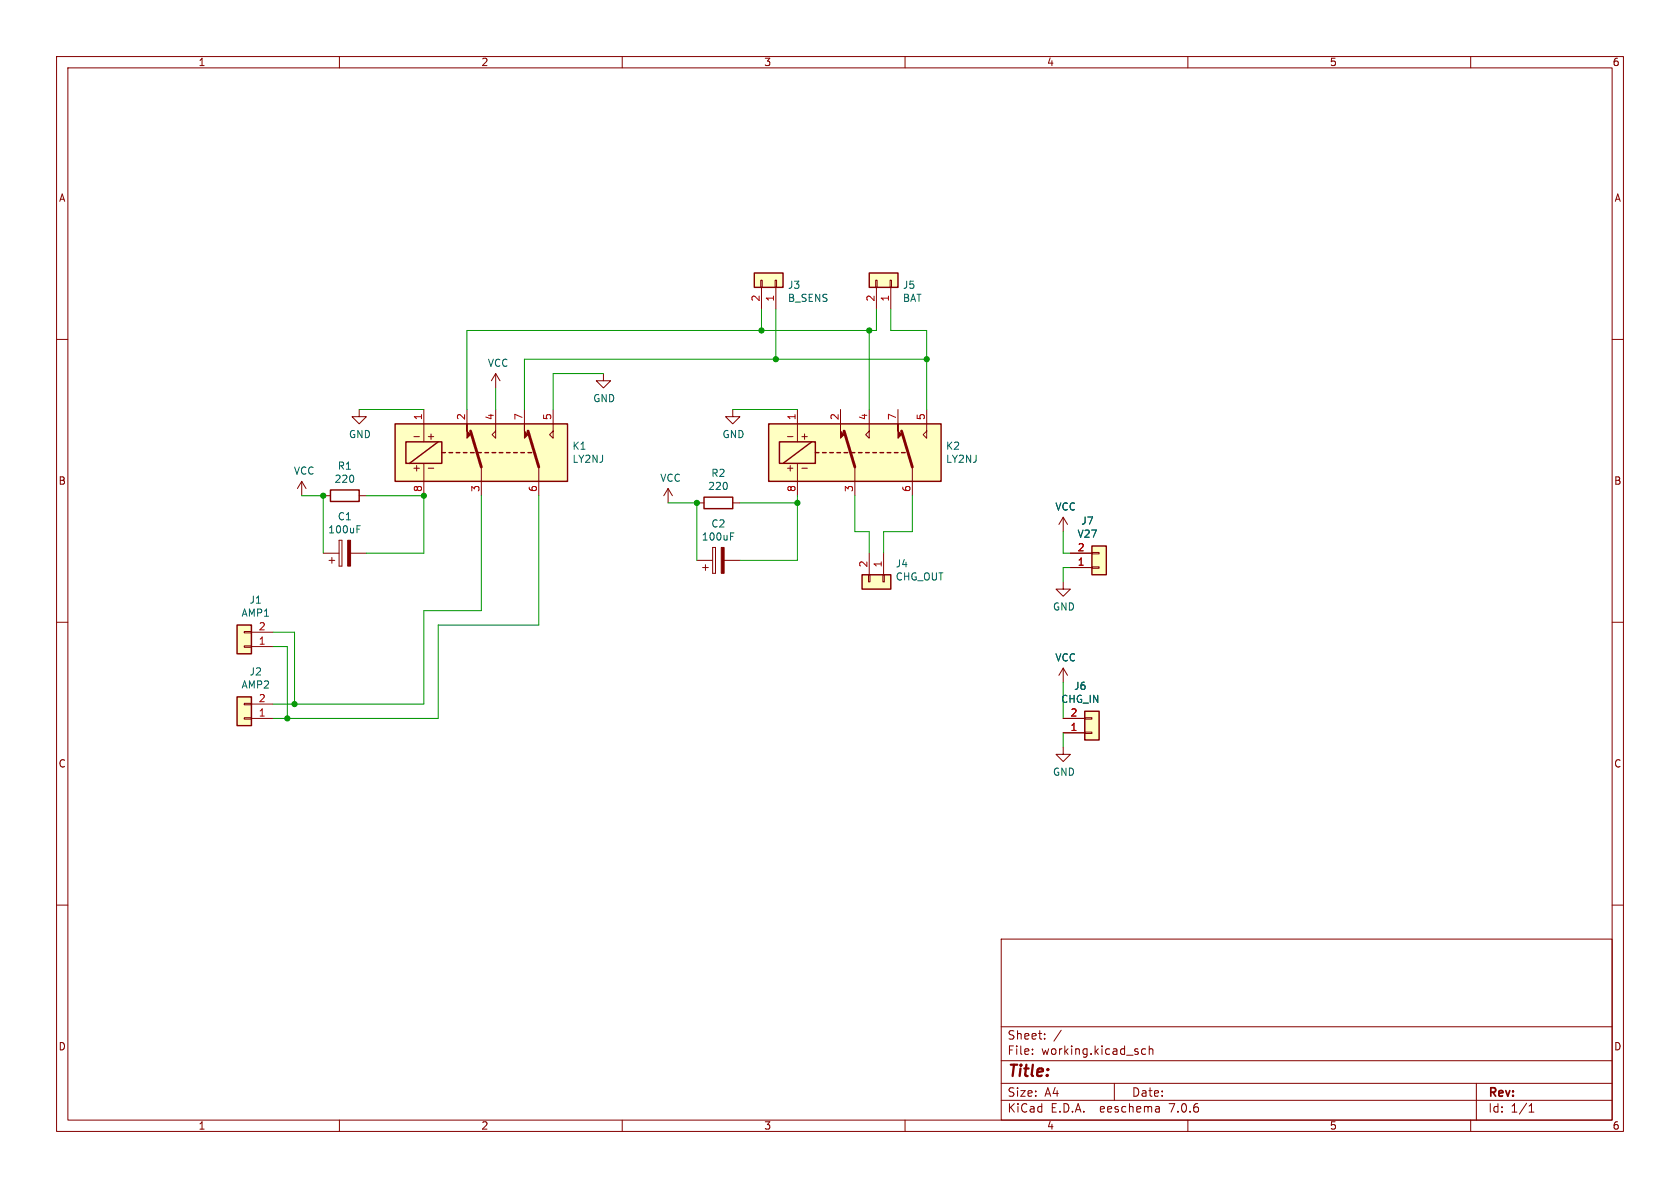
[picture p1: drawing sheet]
(kicad_sch (version 20230121) (generator eeschema)

 (paper "A4")

 (lib_symbols
  (symbol "Connector_Generic:Conn_01x02" (pin_names (offset 1.016) hide) (in_bom yes) (on_board yes)
   (property "Reference" "J" (at 0 2.54 0) (effects (font (size 1.27 1.27))))
   (property "Value" "Conn_01x02" (at 0 -5.08 0) (effects (font (size 1.27 1.27))))
   (property "Footprint" "" (at 0 0 0) (effects (font (size 1.27 1.27)) hide))
   (property "Datasheet" "~" (at 0 0 0) (effects (font (size 1.27 1.27)) hide))
   (symbol "Conn_01x02_1_1"
    (rectangle (start -1.27 -2.413) (end 0 -2.667) (stroke (width 0.1524) (type default)) (fill (type none)))
    (rectangle (start -1.27 0.127) (end 0 -0.127) (stroke (width 0.1524) (type default)) (fill (type none)))
    (rectangle (start -1.27 1.27) (end 1.27 -3.81) (stroke (width 0.254) (type default)) (fill (type background)))
    (pin passive line (at -5.08 0 0) (length 3.81) (name "Pin_1" (effects (font (size 1.27 1.27)))) (number "1" (effects (font (size 1.27 1.27)))))
    (pin passive line (at -5.08 -2.54 0) (length 3.81) (name "Pin_2" (effects (font (size 1.27 1.27)))) (number "2" (effects (font (size 1.27 1.27)))))))
  (symbol "Device:R" (pin_numbers hide) (pin_names (offset 0)) (in_bom yes) (on_board yes)
   (property "Reference" "R" (at 2.032 0 90) (effects (font (size 1.27 1.27))))
   (property "Value" "R" (at 0 0 90) (effects (font (size 1.27 1.27))))
   (property "Footprint" "" (at -1.778 0 90) (effects (font (size 1.27 1.27)) hide))
   (property "Datasheet" "~" (at 0 0 0) (effects (font (size 1.27 1.27)) hide))
   (symbol "R_0_1"
    (rectangle (start -1.016 -2.54) (end 1.016 2.54) (stroke (width 0.254) (type default)) (fill (type none))))
   (symbol "R_1_1"
    (pin passive line (at 0 3.81 270) (length 1.27) (name "~" (effects (font (size 1.27 1.27)))) (number "1" (effects (font (size 1.27 1.27)))))
    (pin passive line (at 0 -3.81 90) (length 1.27) (name "~" (effects (font (size 1.27 1.27)))) (number "2" (effects (font (size 1.27 1.27)))))))
  (symbol "Relay:IM45" (in_bom yes) (on_board yes)
   (property "Reference" "K" (at 16.51 3.81 0) (effects (font (size 1.27 1.27)) (justify left)))
   (property "Value" "IM45" (at 16.51 1.27 0) (effects (font (size 1.27 1.27)) (justify left)))
   (property "Footprint" "" (at 0 0 0) (effects (font (size 1.27 1.27)) hide))
   (property "Datasheet" "http://www.te.com/commerce/DocumentDelivery/DDEController?Action=srchrtrv&DocNm=108-98001&DocType=SS&DocLang=EN" (at 0 0 0) (effects (font (size 1.27 1.27)) hide))
   (symbol "IM45_0_0"
    (text "+ -" (at -10.16 -2.667 0) (effects (font (size 1.27 1.27))))
    (text "- +" (at -10.16 2.921 0) (effects (font (size 1.27 1.27)))))
   (symbol "IM45_0_1"
    (rectangle (start -15.24 5.08) (end 15.24 -5.08) (stroke (width 0.254) (type default)) (fill (type background)))
    (rectangle (start -13.335 1.905) (end -6.985 -1.905) (stroke (width 0.254) (type default)) (fill (type none)))
    (polyline (pts (xy -12.7 -1.905) (xy -7.62 1.905)) (stroke (width 0.254) (type default)) (fill (type none)))
    (polyline (pts (xy -10.16 -5.08) (xy -10.16 -1.905)) (stroke (width 0) (type default)) (fill (type none)))
    (polyline (pts (xy -10.16 5.08) (xy -10.16 1.905)) (stroke (width 0) (type default)) (fill (type none)))
    (polyline (pts (xy -6.985 0) (xy -6.35 0)) (stroke (width 0.254) (type default)) (fill (type none)))
    (polyline (pts (xy -5.715 0) (xy -5.08 0)) (stroke (width 0.254) (type default)) (fill (type none)))
    (polyline (pts (xy -4.445 0) (xy -3.81 0)) (stroke (width 0.254) (type default)) (fill (type none)))
    (polyline (pts (xy -3.175 0) (xy -2.54 0)) (stroke (width 0.254) (type default)) (fill (type none)))
    (polyline (pts (xy -1.905 0) (xy -1.27 0)) (stroke (width 0.254) (type default)) (fill (type none)))
    (polyline (pts (xy -0.635 0) (xy 0 0)) (stroke (width 0.254) (type default)) (fill (type none)))
    (polyline (pts (xy 0 -2.54) (xy -1.905 3.81)) (stroke (width 0.508) (type default)) (fill (type none)))
    (polyline (pts (xy 0 -2.54) (xy 0 -5.08)) (stroke (width 0) (type default)) (fill (type none)))
    (polyline (pts (xy 0.635 0) (xy 1.27 0)) (stroke (width 0.254) (type default)) (fill (type none)))
    (polyline (pts (xy 1.905 0) (xy 2.54 0)) (stroke (width 0.254) (type default)) (fill (type none)))
    (polyline (pts (xy 3.175 0) (xy 3.81 0)) (stroke (width 0.254) (type default)) (fill (type none)))
    (polyline (pts (xy 4.445 0) (xy 5.08 0)) (stroke (width 0.254) (type default)) (fill (type none)))
    (polyline (pts (xy 5.715 0) (xy 6.35 0)) (stroke (width 0.254) (type default)) (fill (type none)))
    (polyline (pts (xy 6.985 0) (xy 7.62 0)) (stroke (width 0.254) (type default)) (fill (type none)))
    (polyline (pts (xy 8.255 0) (xy 8.89 0)) (stroke (width 0.254) (type default)) (fill (type none)))
    (polyline (pts (xy 10.16 -2.54) (xy 8.255 3.81)) (stroke (width 0.508) (type default)) (fill (type none)))
    (polyline (pts (xy 10.16 -2.54) (xy 10.16 -5.08)) (stroke (width 0) (type default)) (fill (type none)))
    (polyline (pts (xy -2.54 5.08) (xy -2.54 2.54) (xy -1.905 3.175) (xy -2.54 3.81)) (stroke (width 0) (type default)) (fill (type outline)))
    (polyline (pts (xy 2.54 5.08) (xy 2.54 2.54) (xy 1.905 3.175) (xy 2.54 3.81)) (stroke (width 0) (type default)) (fill (type none)))
    (polyline (pts (xy 7.62 5.08) (xy 7.62 2.54) (xy 8.255 3.175) (xy 7.62 3.81)) (stroke (width 0) (type default)) (fill (type outline)))
    (polyline (pts (xy 12.7 5.08) (xy 12.7 2.54) (xy 12.065 3.175) (xy 12.7 3.81)) (stroke (width 0) (type default)) (fill (type none))))
   (symbol "IM45_1_1"
    (pin passive line (at -10.16 7.62 270) (length 2.54) (name "~" (effects (font (size 1.27 1.27)))) (number "1" (effects (font (size 1.27 1.27)))))
    (pin passive line (at -2.54 7.62 270) (length 2.54) (name "~" (effects (font (size 1.27 1.27)))) (number "2" (effects (font (size 1.27 1.27)))))
    (pin passive line (at 0 -7.62 90) (length 2.54) (name "~" (effects (font (size 1.27 1.27)))) (number "3" (effects (font (size 1.27 1.27)))))
    (pin passive line (at 2.54 7.62 270) (length 2.54) (name "~" (effects (font (size 1.27 1.27)))) (number "4" (effects (font (size 1.27 1.27)))))
    (pin passive line (at 12.7 7.62 270) (length 2.54) (name "~" (effects (font (size 1.27 1.27)))) (number "5" (effects (font (size 1.27 1.27)))))
    (pin passive line (at 10.16 -7.62 90) (length 2.54) (name "~" (effects (font (size 1.27 1.27)))) (number "6" (effects (font (size 1.27 1.27)))))
    (pin passive line (at 7.62 7.62 270) (length 2.54) (name "~" (effects (font (size 1.27 1.27)))) (number "7" (effects (font (size 1.27 1.27)))))
    (pin passive line (at -10.16 -7.62 90) (length 2.54) (name "~" (effects (font (size 1.27 1.27)))) (number "8" (effects (font (size 1.27 1.27)))))))
  (symbol "RelayBoard-rescue:CP-Device" (pin_numbers hide) (pin_names (offset 0.254)) (in_bom yes) (on_board yes)
   (property "Reference" "C" (at 0.635 2.54 0) (effects (font (size 1.27 1.27)) (justify left)))
   (property "Value" "Device:CP" (at 0.635 -2.54 0) (effects (font (size 1.27 1.27)) (justify left)))
   (property "Footprint" "" (at 0.9652 -3.81 0) (effects (font (size 1.27 1.27)) hide))
   (property "Datasheet" "" (at 0 0 0) (effects (font (size 1.27 1.27)) hide))
   (symbol "CP-Device_0_1"
    (rectangle (start -2.286 0.508) (end -2.286 1.016) (stroke (width 0) (type solid)) (fill (type none)))
    (rectangle (start -2.286 0.508) (end 2.286 0.508) (stroke (width 0) (type solid)) (fill (type none)))
    (polyline (pts (xy -1.778 2.286) (xy -0.762 2.286)) (stroke (width 0) (type solid)) (fill (type none)))
    (polyline (pts (xy -1.27 2.794) (xy -1.27 1.778)) (stroke (width 0) (type solid)) (fill (type none)))
    (rectangle (start 2.286 -0.508) (end -2.286 -1.016) (stroke (width 0) (type solid)) (fill (type outline)))
    (rectangle (start 2.286 1.016) (end -2.286 1.016) (stroke (width 0) (type solid)) (fill (type none)))
    (rectangle (start 2.286 1.016) (end 2.286 0.508) (stroke (width 0) (type solid)) (fill (type none))))
   (symbol "CP-Device_1_1"
    (pin passive line (at 0 3.81 270) (length 2.794) (name "~" (effects (font (size 1.27 1.27)))) (number "1" (effects (font (size 1.27 1.27)))))
    (pin passive line (at 0 -3.81 90) (length 2.794) (name "~" (effects (font (size 1.27 1.27)))) (number "2" (effects (font (size 1.27 1.27)))))))
  (symbol "power:GND" (power) (pin_names (offset 0)) (in_bom yes) (on_board yes)
   (property "Reference" "#PWR" (at 0 -6.35 0) (effects (font (size 1.27 1.27)) hide))
   (property "Value" "GND" (at 0 -3.81 0) (effects (font (size 1.27 1.27))))
   (property "Footprint" "" (at 0 0 0) (effects (font (size 1.27 1.27)) hide))
   (property "Datasheet" "" (at 0 0 0) (effects (font (size 1.27 1.27)) hide))
   (symbol "GND_0_1"
    (polyline (pts (xy 0 0) (xy 0 -1.27) (xy 1.27 -1.27) (xy 0 -2.54) (xy -1.27 -1.27) (xy 0 -1.27)) (stroke (width 0) (type default)) (fill (type none))))
   (symbol "GND_1_1"
    (pin power_in line (at 0 0 270) (length 0) hide (name "GND" (effects (font (size 1.27 1.27)))) (number "1" (effects (font (size 1.27 1.27)))))))
  (symbol "power:VCC" (power) (pin_names (offset 0)) (in_bom yes) (on_board yes)
   (property "Reference" "#PWR" (at 0 -3.81 0) (effects (font (size 1.27 1.27)) hide))
   (property "Value" "VCC" (at 0 3.81 0) (effects (font (size 1.27 1.27))))
   (property "Footprint" "" (at 0 0 0) (effects (font (size 1.27 1.27)) hide))
   (property "Datasheet" "" (at 0 0 0) (effects (font (size 1.27 1.27)) hide))
   (symbol "VCC_0_1"
    (polyline (pts (xy -0.762 1.27) (xy 0 2.54)) (stroke (width 0) (type default)) (fill (type none)))
    (polyline (pts (xy 0 0) (xy 0 2.54)) (stroke (width 0) (type default)) (fill (type none)))
    (polyline (pts (xy 0 2.54) (xy 0.762 1.27)) (stroke (width 0) (type default)) (fill (type none))))
   (symbol "VCC_1_1"
    (pin power_in line (at 0 0 90) (length 0) hide (name "VCC" (effects (font (size 1.27 1.27)))) (number "1" (effects (font (size 1.27 1.27))))))))

 (junction (at 134.62 58.42) (diameter 0) (color 0 0 0 0))
 (junction (at 50.8 127) (diameter 0) (color 0 0 0 0))
 (junction (at 74.93 87.63) (diameter 0) (color 0 0 0 0))
 (junction (at 137.16 63.5) (diameter 0) (color 0 0 0 0))
 (junction (at 123.19 88.9) (diameter 0) (color 0 0 0 0))
 (junction (at 52.07 124.46) (diameter 0) (color 0 0 0 0))
 (junction (at 57.15 87.63) (diameter 0) (color 0 0 0 0))
 (junction (at 140.97 88.9) (diameter 0) (color 0 0 0 0))
 (junction (at 163.83 63.5) (diameter 0) (color 0 0 0 0))
 (junction (at 153.67 58.42) (diameter 0) (color 0 0 0 0))

 (wire (pts (xy 92.71 63.5) (xy 137.16 63.5)) (stroke (width 0) (type default)))
 (wire (pts (xy 151.13 93.98) (xy 153.67 93.98)) (stroke (width 0) (type default)))
 (wire (pts (xy 163.83 63.5) (xy 163.83 72.39)) (stroke (width 0) (type default)))
 (wire (pts (xy 163.83 58.42) (xy 163.83 63.5)) (stroke (width 0) (type default)))
 (wire (pts (xy 153.67 72.39) (xy 153.67 58.42)) (stroke (width 0) (type default)))
 (wire (pts (xy 130.81 88.9) (xy 140.97 88.9)) (stroke (width 0) (type default)))
 (wire (pts (xy 74.93 107.95) (xy 85.09 107.95)) (stroke (width 0) (type default)))
 (wire (pts (xy 157.48 58.42) (xy 163.83 58.42)) (stroke (width 0) (type default)))
 (wire (pts (xy 52.07 111.76) (xy 48.26 111.76)) (stroke (width 0) (type default)))
 (wire (pts (xy 118.11 88.9) (xy 123.19 88.9)) (stroke (width 0) (type default)))
 (wire (pts (xy 157.48 54.61) (xy 157.48 58.42)) (stroke (width 0) (type default)))
 (wire (pts (xy 92.71 72.39) (xy 92.71 63.5)) (stroke (width 0) (type default)))
 (wire (pts (xy 189.23 100.33) (xy 187.96 100.33)) (stroke (width 0) (type default)))
 (wire (pts (xy 151.13 87.63) (xy 151.13 93.98)) (stroke (width 0) (type default)))
 (wire (pts (xy 48.26 124.46) (xy 52.07 124.46)) (stroke (width 0) (type default)))
 (wire (pts (xy 50.8 127) (xy 48.26 127)) (stroke (width 0) (type default)))
 (wire (pts (xy 137.16 63.5) (xy 163.83 63.5)) (stroke (width 0) (type default)))
 (wire (pts (xy 161.29 93.98) (xy 161.29 87.63)) (stroke (width 0) (type default)))
 (wire (pts (xy 63.5 72.39) (xy 74.93 72.39)) (stroke (width 0) (type default)))
 (wire (pts (xy 77.47 127) (xy 50.8 127)) (stroke (width 0) (type default)))
 (wire (pts (xy 187.96 100.33) (xy 187.96 102.87)) (stroke (width 0) (type default)))
 (wire (pts (xy 137.16 54.61) (xy 137.16 63.5)) (stroke (width 0) (type default)))
 (wire (pts (xy 134.62 54.61) (xy 134.62 58.42)) (stroke (width 0) (type default)))
 (wire (pts (xy 95.25 87.63) (xy 95.25 110.49)) (stroke (width 0) (type default)))
 (wire (pts (xy 82.55 72.39) (xy 82.55 58.42)) (stroke (width 0) (type default)))
 (wire (pts (xy 187.96 120.65) (xy 187.96 127)) (stroke (width 0) (type default)))
 (wire (pts (xy 95.25 110.49) (xy 77.47 110.49)) (stroke (width 0) (type default)))
 (wire (pts (xy 154.94 58.42) (xy 154.94 54.61)) (stroke (width 0) (type default)))
 (wire (pts (xy 57.15 87.63) (xy 57.15 97.79)) (stroke (width 0) (type default)))
 (wire (pts (xy 153.67 93.98) (xy 153.67 97.79)) (stroke (width 0) (type default)))
 (wire (pts (xy 97.79 66.04) (xy 106.68 66.04)) (stroke (width 0) (type default)))
 (wire (pts (xy 97.79 72.39) (xy 97.79 66.04)) (stroke (width 0) (type default)))
 (wire (pts (xy 189.23 97.79) (xy 187.96 97.79)) (stroke (width 0) (type default)))
 (wire (pts (xy 52.07 124.46) (xy 74.93 124.46)) (stroke (width 0) (type default)))
 (wire (pts (xy 52.07 124.46) (xy 52.07 111.76)) (stroke (width 0) (type default)))
 (wire (pts (xy 140.97 88.9) (xy 140.97 87.63)) (stroke (width 0) (type default)))
 (wire (pts (xy 129.54 72.39) (xy 140.97 72.39)) (stroke (width 0) (type default)))
 (wire (pts (xy 187.96 97.79) (xy 187.96 93.98)) (stroke (width 0) (type default)))
 (wire (pts (xy 74.93 124.46) (xy 74.93 107.95)) (stroke (width 0) (type default)))
 (wire (pts (xy 130.81 99.06) (xy 140.97 99.06)) (stroke (width 0) (type default)))
 (wire (pts (xy 123.19 88.9) (xy 123.19 99.06)) (stroke (width 0) (type default)))
 (wire (pts (xy 187.96 129.54) (xy 187.96 132.08)) (stroke (width 0) (type default)))
 (wire (pts (xy 87.63 68.58) (xy 87.63 72.39)) (stroke (width 0) (type default)))
 (wire (pts (xy 64.77 97.79) (xy 74.93 97.79)) (stroke (width 0) (type default)))
 (wire (pts (xy 77.47 110.49) (xy 77.47 127)) (stroke (width 0) (type default)))
 (wire (pts (xy 48.26 114.3) (xy 50.8 114.3)) (stroke (width 0) (type default)))
 (wire (pts (xy 140.97 99.06) (xy 140.97 88.9)) (stroke (width 0) (type default)))
 (wire (pts (xy 53.34 87.63) (xy 57.15 87.63)) (stroke (width 0) (type default)))
 (wire (pts (xy 64.77 87.63) (xy 74.93 87.63)) (stroke (width 0) (type default)))
 (wire (pts (xy 82.55 58.42) (xy 134.62 58.42)) (stroke (width 0) (type default)))
 (wire (pts (xy 50.8 114.3) (xy 50.8 127)) (stroke (width 0) (type default)))
 (wire (pts (xy 134.62 58.42) (xy 153.67 58.42)) (stroke (width 0) (type default)))
 (wire (pts (xy 74.93 97.79) (xy 74.93 87.63)) (stroke (width 0) (type default)))
 (wire (pts (xy 153.67 58.42) (xy 154.94 58.42)) (stroke (width 0) (type default)))
 (wire (pts (xy 156.21 97.79) (xy 156.21 93.98)) (stroke (width 0) (type default)))
 (wire (pts (xy 85.09 107.95) (xy 85.09 87.63)) (stroke (width 0) (type default)))
 (wire (pts (xy 156.21 93.98) (xy 161.29 93.98)) (stroke (width 0) (type default)))

 (symbol (lib_id "Relay:IM45") (at 85.09 80.01 0) (unit 1) (in_bom yes) (on_board yes) (dnp no)
  (property "Reference" "K1" (at 101.092 78.8416 0) (effects (font (size 1.27 1.27)) (justify left)))
  (property "Value" "LY2NJ" (at 101.092 81.153 0) (effects (font (size 1.27 1.27)) (justify left)))
  (property "Footprint" "KiCadCustomLibs:Relay_LY2NJ" (at 80.01 80.01 0) (effects (font (size 1.27 1.27)) hide))
  (property "Datasheet" "http://www.te.com/commerce/DocumentDelivery/DDEController?Action=srchrtrv&DocNm=108-98001&DocType=SS&DocLang=EN" (at 80.01 80.01 0) (effects (font (size 1.27 1.27)) hide)) (pin "1") (pin "2") (pin "3") (pin "4") (pin "5") (pin "6") (pin "7") (pin "8"))

 (symbol (lib_id "Relay:IM45") (at 151.13 80.01 0) (unit 1) (in_bom yes) (on_board yes) (dnp no)
  (property "Reference" "K2" (at 167.132 78.8416 0) (effects (font (size 1.27 1.27)) (justify left)))
  (property "Value" "LY2NJ" (at 167.132 81.153 0) (effects (font (size 1.27 1.27)) (justify left)))
  (property "Footprint" "KiCadCustomLibs:Relay_LY2NJ" (at 146.05 80.01 0) (effects (font (size 1.27 1.27)) hide))
  (property "Datasheet" "http://www.te.com/commerce/DocumentDelivery/DDEController?Action=srchrtrv&DocNm=108-98001&DocType=SS&DocLang=EN" (at 146.05 80.01 0) (effects (font (size 1.27 1.27)) hide)) (pin "1") (pin "2") (pin "3") (pin "4") (pin "5") (pin "6") (pin "7") (pin "8"))

 (symbol (lib_id "Device:R") (at 60.96 87.63 270) (unit 1) (in_bom yes) (on_board yes) (dnp no)
  (property "Reference" "R1" (at 60.96 82.3722 90) (effects (font (size 1.27 1.27))))
  (property "Value" "220" (at 60.96 84.6836 90) (effects (font (size 1.27 1.27))))
  (property "Footprint" "Resistors_THT:R_Axial_DIN0414_L11.9mm_D4.5mm_P20.32mm_Horizontal" (at 60.96 85.852 90) (effects (font (size 1.27 1.27)) hide))
  (property "Datasheet" "~" (at 60.96 87.63 0) (effects (font (size 1.27 1.27)) hide)) (pin "1") (pin "2"))

 (symbol (lib_id "Device:R") (at 127 88.9 270) (unit 1) (in_bom yes) (on_board yes) (dnp no)
  (property "Reference" "R2" (at 127 83.6422 90) (effects (font (size 1.27 1.27))))
  (property "Value" "220" (at 127 85.9536 90) (effects (font (size 1.27 1.27))))
  (property "Footprint" "Resistors_THT:R_Axial_DIN0414_L11.9mm_D4.5mm_P20.32mm_Horizontal" (at 127 87.122 90) (effects (font (size 1.27 1.27)) hide))
  (property "Datasheet" "~" (at 127 88.9 0) (effects (font (size 1.27 1.27)) hide)) (pin "1") (pin "2"))

 (symbol (lib_id "RelayBoard-rescue:CP-Device") (at 60.96 97.79 90) (unit 1) (in_bom yes) (on_board yes) (dnp no)
  (property "Reference" "C1" (at 60.96 91.313 90) (effects (font (size 1.27 1.27))))
  (property "Value" "100uF" (at 60.96 93.6244 90) (effects (font (size 1.27 1.27))))
  (property "Footprint" "Capacitors_THT:CP_Radial_D8.0mm_P3.50mm" (at 64.77 96.8248 0) (effects (font (size 1.27 1.27)) hide))
  (property "Datasheet" "~" (at 60.96 97.79 0) (effects (font (size 1.27 1.27)) hide)) (pin "1") (pin "2"))

 (symbol (lib_id "RelayBoard-rescue:CP-Device") (at 127 99.06 90) (unit 1) (in_bom yes) (on_board yes) (dnp no)
  (property "Reference" "C2" (at 127 92.583 90) (effects (font (size 1.27 1.27))))
  (property "Value" "100uF" (at 127 94.8944 90) (effects (font (size 1.27 1.27))))
  (property "Footprint" "Capacitors_THT:CP_Radial_D8.0mm_P3.50mm" (at 130.81 98.0948 0) (effects (font (size 1.27 1.27)) hide))
  (property "Datasheet" "~" (at 127 99.06 0) (effects (font (size 1.27 1.27)) hide)) (pin "1") (pin "2"))

 (symbol (lib_id "power:GND") (at 106.68 66.04 0) (unit 1) (in_bom yes) (on_board yes) (dnp no)
  (property "Reference" "#PWR0101" (at 106.68 72.39 0) (effects (font (size 1.27 1.27)) hide))
  (property "Value" "GND" (at 106.807 70.4342 0) (effects (font (size 1.27 1.27))))
  (property "Footprint" "" (at 106.68 66.04 0) (effects (font (size 1.27 1.27)) hide))
  (property "Datasheet" "" (at 106.68 66.04 0) (effects (font (size 1.27 1.27)) hide)) (pin "1"))

 (symbol (lib_id "power:VCC") (at 53.34 87.63 0) (unit 1) (in_bom yes) (on_board yes) (dnp no)
  (property "Reference" "#PWR0102" (at 53.34 91.44 0) (effects (font (size 1.27 1.27)) hide))
  (property "Value" "VCC" (at 53.7718 83.2358 0) (effects (font (size 1.27 1.27))))
  (property "Footprint" "" (at 53.34 87.63 0) (effects (font (size 1.27 1.27)) hide))
  (property "Datasheet" "" (at 53.34 87.63 0) (effects (font (size 1.27 1.27)) hide)) (pin "1"))

 (symbol (lib_id "Connector_Generic:Conn_01x02") (at 43.18 127 180) (unit 1) (in_bom yes) (on_board yes) (dnp no)
  (property "Reference" "J2" (at 45.212 118.745 0) (effects (font (size 1.27 1.27))))
  (property "Value" "AMP2" (at 45.212 121.0564 0) (effects (font (size 1.27 1.27))))
  (property "Footprint" "KiCadCustomLibs:Conn_Power" (at 43.18 127 0) (effects (font (size 1.27 1.27)) hide))
  (property "Datasheet" "~" (at 43.18 127 0) (effects (font (size 1.27 1.27)) hide)) (pin "1") (pin "2"))

 (symbol (lib_id "Connector_Generic:Conn_01x02") (at 43.18 114.3 180) (unit 1) (in_bom yes) (on_board yes) (dnp no)
  (property "Reference" "J1" (at 45.212 106.045 0) (effects (font (size 1.27 1.27))))
  (property "Value" "AMP1" (at 45.212 108.3564 0) (effects (font (size 1.27 1.27))))
  (property "Footprint" "KiCadCustomLibs:Conn_Power" (at 43.18 114.3 0) (effects (font (size 1.27 1.27)) hide))
  (property "Datasheet" "~" (at 43.18 114.3 0) (effects (font (size 1.27 1.27)) hide)) (pin "1") (pin "2"))

 (symbol (lib_id "Connector_Generic:Conn_01x02") (at 157.48 49.53 270) (mirror x) (unit 1) (in_bom yes) (on_board yes) (dnp no)
  (property "Reference" "J5" (at 159.512 50.3936 90) (effects (font (size 1.27 1.27)) (justify left)))
  (property "Value" "BAT" (at 159.512 52.705 90) (effects (font (size 1.27 1.27)) (justify left)))
  (property "Footprint" "KiCadCustomLibs:Conn_Power" (at 157.48 49.53 0) (effects (font (size 1.27 1.27)) hide))
  (property "Datasheet" "~" (at 157.48 49.53 0) (effects (font (size 1.27 1.27)) hide)) (pin "1") (pin "2"))

 (symbol (lib_id "Connector_Generic:Conn_01x02") (at 156.21 102.87 270) (unit 1) (in_bom yes) (on_board yes) (dnp no)
  (property "Reference" "J4" (at 158.242 99.6442 90) (effects (font (size 1.27 1.27)) (justify left)))
  (property "Value" "CHG_OUT" (at 158.242 101.9556 90) (effects (font (size 1.27 1.27)) (justify left)))
  (property "Footprint" "KiCadCustomLibs:Conn_Power" (at 156.21 102.87 0) (effects (font (size 1.27 1.27)) hide))
  (property "Datasheet" "~" (at 156.21 102.87 0) (effects (font (size 1.27 1.27)) hide)) (pin "1") (pin "2"))

 (symbol (lib_id "Connector_Generic:Conn_01x02") (at 193.04 129.54 0) (mirror x) (unit 1) (in_bom yes) (on_board yes) (dnp no)
  (property "Reference" "J6" (at 190.9826 121.285 0) (effects (font (size 1.27 1.27))))
  (property "Value" "CHG_IN" (at 190.9826 123.5964 0) (effects (font (size 1.27 1.27))))
  (property "Footprint" "KiCadCustomLibs:Conn_Power" (at 193.04 129.54 0) (effects (font (size 1.27 1.27)) hide))
  (property "Datasheet" "~" (at 193.04 129.54 0) (effects (font (size 1.27 1.27)) hide)) (pin "1") (pin "2"))

 (symbol (lib_id "Connector_Generic:Conn_01x02") (at 194.31 100.33 0) (mirror x) (unit 1) (in_bom yes) (on_board yes) (dnp no)
  (property "Reference" "J7" (at 192.2526 92.075 0) (effects (font (size 1.27 1.27))))
  (property "Value" "V27" (at 192.2526 94.3864 0) (effects (font (size 1.27 1.27))))
  (property "Footprint" "KiCadCustomLibs:Conn_Power" (at 194.31 100.33 0) (effects (font (size 1.27 1.27)) hide))
  (property "Datasheet" "~" (at 194.31 100.33 0) (effects (font (size 1.27 1.27)) hide)) (pin "1") (pin "2"))

 (symbol (lib_id "power:VCC") (at 187.96 93.98 0) (unit 1) (in_bom yes) (on_board yes) (dnp no)
  (property "Reference" "#PWR0103" (at 187.96 97.79 0) (effects (font (size 1.27 1.27)) hide))
  (property "Value" "VCC" (at 188.3918 89.5858 0) (effects (font (size 1.27 1.27))))
  (property "Footprint" "" (at 187.96 93.98 0) (effects (font (size 1.27 1.27)) hide))
  (property "Datasheet" "" (at 187.96 93.98 0) (effects (font (size 1.27 1.27)) hide)) (pin "1"))

 (symbol (lib_id "power:GND") (at 187.96 102.87 0) (unit 1) (in_bom yes) (on_board yes) (dnp no)
  (property "Reference" "#PWR0104" (at 187.96 109.22 0) (effects (font (size 1.27 1.27)) hide))
  (property "Value" "GND" (at 188.087 107.2642 0) (effects (font (size 1.27 1.27))))
  (property "Footprint" "" (at 187.96 102.87 0) (effects (font (size 1.27 1.27)) hide))
  (property "Datasheet" "" (at 187.96 102.87 0) (effects (font (size 1.27 1.27)) hide)) (pin "1"))

 (symbol (lib_id "power:GND") (at 187.96 132.08 0) (unit 1) (in_bom yes) (on_board yes) (dnp no)
  (property "Reference" "#PWR0105" (at 187.96 138.43 0) (effects (font (size 1.27 1.27)) hide))
  (property "Value" "GND" (at 188.087 136.4742 0) (effects (font (size 1.27 1.27))))
  (property "Footprint" "" (at 187.96 132.08 0) (effects (font (size 1.27 1.27)) hide))
  (property "Datasheet" "" (at 187.96 132.08 0) (effects (font (size 1.27 1.27)) hide)) (pin "1"))

 (symbol (lib_id "power:VCC") (at 187.96 120.65 0) (unit 1) (in_bom yes) (on_board yes) (dnp no)
  (property "Reference" "#PWR0106" (at 187.96 124.46 0) (effects (font (size 1.27 1.27)) hide))
  (property "Value" "VCC" (at 188.3918 116.2558 0) (effects (font (size 1.27 1.27))))
  (property "Footprint" "" (at 187.96 120.65 0) (effects (font (size 1.27 1.27)) hide))
  (property "Datasheet" "" (at 187.96 120.65 0) (effects (font (size 1.27 1.27)) hide)) (pin "1"))

 (symbol (lib_id "power:GND") (at 63.5 72.39 0) (unit 1) (in_bom yes) (on_board yes) (dnp no)
  (property "Reference" "#PWR0107" (at 63.5 78.74 0) (effects (font (size 1.27 1.27)) hide))
  (property "Value" "GND" (at 63.627 76.7842 0) (effects (font (size 1.27 1.27))))
  (property "Footprint" "" (at 63.5 72.39 0) (effects (font (size 1.27 1.27)) hide))
  (property "Datasheet" "" (at 63.5 72.39 0) (effects (font (size 1.27 1.27)) hide)) (pin "1"))

 (symbol (lib_id "power:GND") (at 129.54 72.39 0) (unit 1) (in_bom yes) (on_board yes) (dnp no)
  (property "Reference" "#PWR0108" (at 129.54 78.74 0) (effects (font (size 1.27 1.27)) hide))
  (property "Value" "GND" (at 129.667 76.7842 0) (effects (font (size 1.27 1.27))))
  (property "Footprint" "" (at 129.54 72.39 0) (effects (font (size 1.27 1.27)) hide))
  (property "Datasheet" "" (at 129.54 72.39 0) (effects (font (size 1.27 1.27)) hide)) (pin "1"))

 (symbol (lib_id "power:VCC") (at 118.11 88.9 0) (unit 1) (in_bom yes) (on_board yes) (dnp no)
  (property "Reference" "#PWR0109" (at 118.11 92.71 0) (effects (font (size 1.27 1.27)) hide))
  (property "Value" "VCC" (at 118.5418 84.5058 0) (effects (font (size 1.27 1.27))))
  (property "Footprint" "" (at 118.11 88.9 0) (effects (font (size 1.27 1.27)) hide))
  (property "Datasheet" "" (at 118.11 88.9 0) (effects (font (size 1.27 1.27)) hide)) (pin "1"))

 (symbol (lib_id "power:VCC") (at 87.63 68.58 0) (unit 1) (in_bom yes) (on_board yes) (dnp no)
  (property "Reference" "#PWR0110" (at 87.63 72.39 0) (effects (font (size 1.27 1.27)) hide))
  (property "Value" "VCC" (at 88.0618 64.1858 0) (effects (font (size 1.27 1.27))))
  (property "Footprint" "" (at 87.63 68.58 0) (effects (font (size 1.27 1.27)) hide))
  (property "Datasheet" "" (at 87.63 68.58 0) (effects (font (size 1.27 1.27)) hide)) (pin "1"))

 (symbol (lib_id "Connector_Generic:Conn_01x02") (at 137.16 49.53 270) (mirror x) (unit 1) (in_bom yes) (on_board yes) (dnp no)
  (property "Reference" "J3" (at 139.192 50.3936 90) (effects (font (size 1.27 1.27)) (justify left)))
  (property "Value" "B_SENS" (at 139.192 52.705 90) (effects (font (size 1.27 1.27)) (justify left)))
  (property "Footprint" "KiCadCustomLibs:Conn_1x02_2.54mm" (at 137.16 49.53 0) (effects (font (size 1.27 1.27)) hide))
  (property "Datasheet" "~" (at 137.16 49.53 0) (effects (font (size 1.27 1.27)) hide)) (pin "1") (pin "2"))

 (sheet_instances (path "" (page "1"))))
